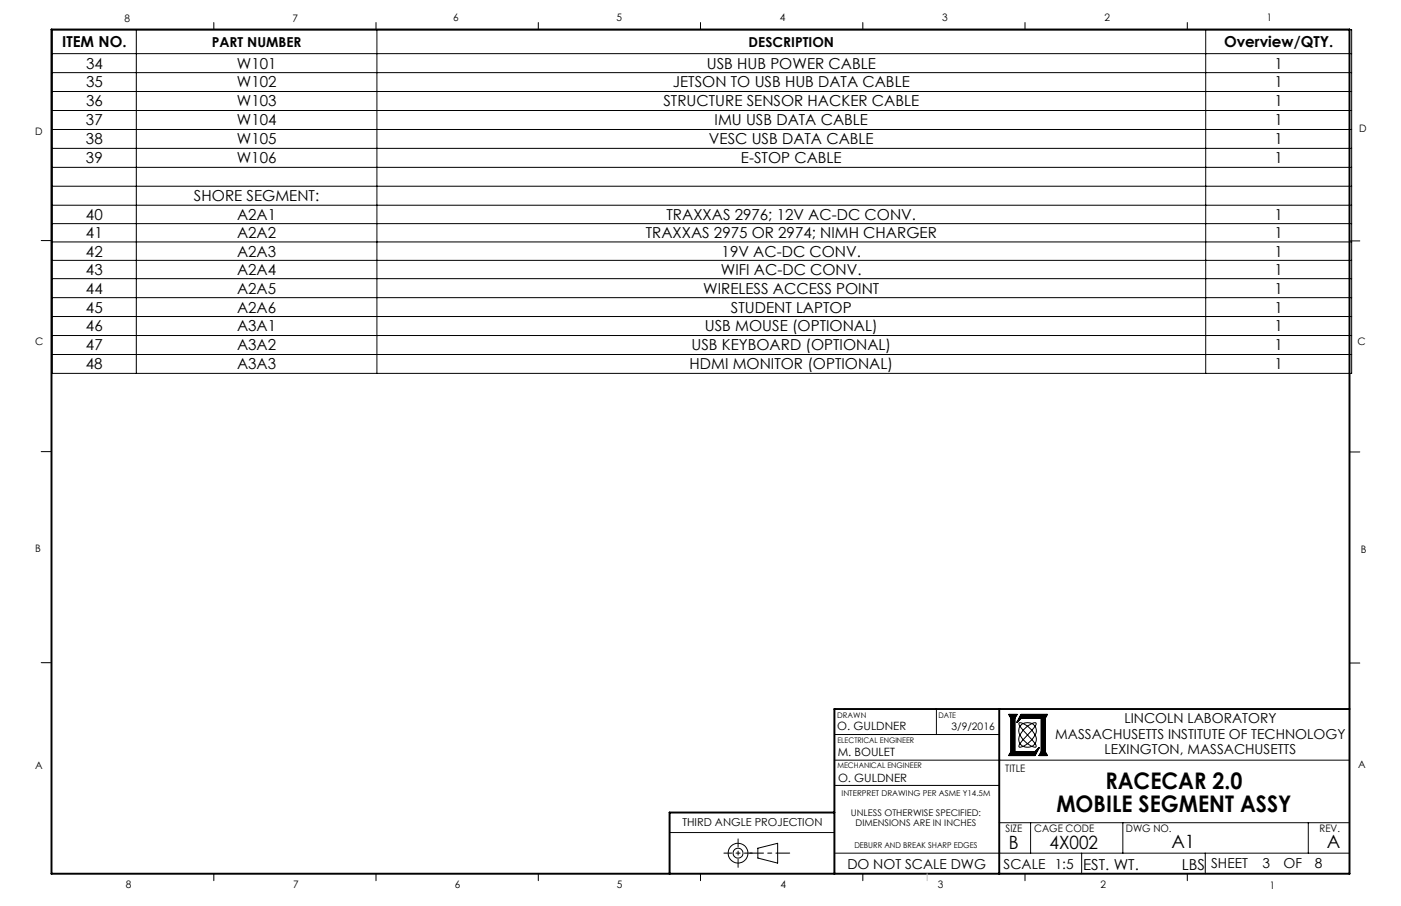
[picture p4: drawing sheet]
<svg xmlns="http://www.w3.org/2000/svg" width="432mm" height="279mm" viewBox="0 0 432 279" stroke-linecap="round" stroke-linejoin="round" font-family="sans-serif">
<g fill="none" stroke="#000" stroke-width=".31">
<path d="M16.1 9.2h400.5v105.9h-400.5zM16.1 16.5h400.5M42 9.2v105.9M65.9 6.9v2.2M115.9 6.9v2.2M116.2 9.2v105.9M165.9 6.9v2.2M215.9 6.9v2.2M265.9 6.9v2.2M315.9 6.9v2.2M365.9 6.9v2.2M371.6 9.2v105.9"/>
<path d="M16.1 22.4h400.5M16.1 28.2h400.5M16.1 34.1h400.5M16.1 39.9h400.5M16.1 45.8h400.5M16.1 51.6h400.5M16.1 57.4h400.5M12.7 74.2h3.2M16.1 63.3h400.5M16.1 69h400.5M16.1 74.6h400.5M415.9 74.3h3.2"/>
<path d="M16.1 80.3h400.5M16.1 85.9h400.5M16.1 91.8h400.5M16.1 97.6h400.5M16.1 103.5h400.5M16.1 109.3h400.5M12.7 139.3h3.2M415.9 139.4h3.2M12.7 204.4h3.2M288.6 218.7v7.8M415.9 204.5h3.2M257.2 226.5h50.8"/>
<path d="M257.2 234.4h158.7M311 220.3l.7 1.2v10.3l-.7 1.2M313.4 220.3l-.7 1.2v10.3h6.4l1.2-1.2-1.2 2.4h-8.3l.7-1.2v-10.3l-.7-1.2h2.7l-.7 1.2v10.3M314.4 226.7l-.4 1.3 .4 1.3M314.4 226.7l1.5 2 2.2 1.5M314.4 224l4.6 5.3M314.4 229.3a.59 .59 0 0 0-.4 .6 .59 .59 0 0 0 .4 .5l.9-.2M314.4 229.3l.9 .9M314.4 224l-.4 1.3 .4 1.4M314.8 220.3l-1.3 2.4 1.3-1.2M315.3 230.2l1.1 .2 1.7-.2M315.3 223.1l2.4 1.8 1.3 1.8"/>
<path d="M315.3 223.1l1.4-.3 1.4 .3M315.3 223.1l-.9 .9M315.3 223.1a.74 .74 0 0 0-1.3 .1l.4 .8M318.1 223.1l-2.5 1.8-1.2 1.8M318.1 223.1a.74 .74 0 0 1 1.3 .1l-.4 .8M318.1 223.1l.9 .9M318.9 231.8l1.3-1.2-1.3 2.4M319 229.3l-.9 .9M319 229.3l.1 .1a.58 .58 0 0 1 .2 .9 .58 .58 0 0 1-.9 0l-.3-.1M319 224l-4.6 5.3M319 226.7l-1.6 2-2.1 1.5M319 224l.4 1.1-.4 1.6"/>
<path d="M319 226.7l.4 1.1-.4 1.5M320.9 221.5v10.3l-.7 1.2h2.7l-.7-1.2v-10.3l.7-1.2h-8.3l-1.2 2.4 1.2-1.2h6.4v10.3l-.7 1.2M322.7 220.3l-.6 1.2v10.3l.6 1.2M206.4 256.8h50.8M257.2 242.2h50.8M308 253.7h107.9M317.6 253.7v9.4M346.1 253.7v9.4M403.2 253.7v9.4M65.9 269.5v2.1M115.9 269.5v2.1M165.9 269.5v2.1"/>
<path d="M215.9 269.5v2.1M233.6 261.6l6.1-1.5v6.1l-6.1-1.6zM257.2 263.1h158.7M265.9 269.5v2.1M315.9 269.5v2.1M333.4 263.1v6.4M365.9 269.5v2.1M371.5 263.1v6.4"/>
<circle cx="227.5" cy="263.1" r="1.52"/>
<circle cx="227.5" cy="263.1" r="3.1"/>
</g>
<path d="M227.5 258.7v8.8M231.9 263.1h-8.8" fill="none" stroke="#000" stroke-width=".31" stroke-dasharray="15.2 1.3 1.3 1.3" stroke-dashoffset="12.8"/>
<path d="M231.1 263.1h12.3" fill="none" stroke="#000" stroke-width=".31" stroke-dasharray="15.2 1.3 1.3 1.3" stroke-dashoffset="11"/>
<path d="M15.9 9.1h400v260.4h-400zM308 218.7v50.8M415.9 218.7h-158.7v50.8M257.2 250.6h-50.8v18.9" fill="none" stroke="#000" stroke-width=".6"/>
<path d="M285.8 269.5v2.1" fill="none" stroke="#c0c0c0" stroke-width=".31"/>
<path d="M314.8 220.3l-1.3 2.4 1.3-1.2h6.2v10.3l-.7 1.2h2.6l-.7-1.2v-10.3l.7-1.2zM311 220.3l.7 1.2v10.3l-.7 1.2h8.1l1.2-2.4-1.2 1.2h-6.3v-10.3l.7-1.2z" fill-rule="evenodd" fill="#000"/>
<g font-size="7.1">
<text x="340.7" y="243.5">RACECAR 2.0</text>
<text x="325.6" y="250.5">MOBILE SEGMENT ASSY</text>
</g>
<g font-size="5.6">
<text x="311" y="261.9">B</text>
<text x="323.5" y="261.9">4X002</text>
<text x="361" y="261.5">A1</text>
<text x="408.9" y="261.5">A</text>
</g>
<g font-size="4.7">
<text x="19.2" y="14.6">ITEM NO.</text>
<text x="377.3" y="14.6">Overview/QTY.</text>
<text x="26.5" y="21.1">34</text>
<text x="73" y="21.1">W101</text>
<text x="217.9" y="21.1">USB HUB POWER CABLE</text>
<text x="392.8" y="21.1">1</text>
<text x="26.5" y="27">35</text>
<text x="73" y="27">W102</text>
<text x="207.4" y="27">JETSON TO USB HUB DATA CABLE</text>
<text x="392.8" y="27">1</text>
<text x="26.5" y="32.8">36</text>
<text x="73" y="32.8">W103</text>
<text x="204.5" y="32.8">STRUCTURE SENSOR HACKER CABLE</text>
<text x="392.8" y="32.8">1</text>
<text x="26.5" y="38.7">37</text>
<text x="73" y="38.7">W104</text>
<text x="220.3" y="38.7">IMU USB DATA CABLE</text>
<text x="392.8" y="38.7">1</text>
<text x="26.5" y="44.5">38</text>
<text x="73" y="44.5">W105</text>
<text x="218.5" y="44.5">VESC USB DATA CABLE</text>
<text x="392.8" y="44.5">1</text>
<text x="26.5" y="50.3">39</text>
<text x="73" y="50.3">W106</text>
<text x="228.4" y="50.3">E-STOP CABLE</text>
<text x="392.8" y="50.3">1</text>
<text x="59.8" y="62">SHORE SEGMENT:</text>
<text x="26.5" y="67.8">40</text>
<text x="73.1" y="67.8">A2A1</text>
<text x="205.4" y="67.8">TRAXXAS 2976; 12V AC-DC CONV.</text>
<text x="392.8" y="67.8">1</text>
<text x="26.5" y="73.5">41</text>
<text x="73.1" y="73.5">A2A2</text>
<text x="199" y="73.5">TRAXXAS 2975 OR 2974; NIMH CHARGER</text>
<text x="392.8" y="73.5">1</text>
<text x="26.5" y="79.1">42</text>
<text x="73.1" y="79.1">A2A3</text>
<text x="222.4" y="79.1">19V AC-DC CONV.</text>
<text x="392.8" y="79.1">1</text>
<text x="26.5" y="84.8">43</text>
<text x="73.1" y="84.8">A2A4</text>
<text x="222.2" y="84.8">WIFI AC-DC CONV.</text>
<text x="392.8" y="84.8">1</text>
<text x="26.5" y="90.5">44</text>
<text x="73.1" y="90.5">A2A5</text>
<text x="216.8" y="90.5">WIRELESS ACCESS POINT</text>
<text x="392.8" y="90.5">1</text>
<text x="26.5" y="96.4">45</text>
<text x="73.1" y="96.4">A2A6</text>
<text x="225.3" y="96.4">STUDENT LAPTOP</text>
<text x="392.8" y="96.4">1</text>
<text x="26.5" y="102.2">46</text>
<text x="73.1" y="102.2">A3A1</text>
<text x="217.2" y="102.2">USB MOUSE (OPTIONAL)</text>
<text x="392.8" y="102.2">1</text>
<text x="26.5" y="113.9">48</text>
<text x="26.5" y="108.1">47</text>
<text x="73.1" y="113.9">A3A3</text>
<text x="73.1" y="108.1">A3A2</text>
<text x="212.5" y="113.9">HDMI MONITOR (OPTIONAL)</text>
<text x="213.1" y="108.1">USB KEYBOARD (OPTIONAL)</text>
<text x="392.8" y="113.9">1</text>
<text x="392.8" y="108.1">1</text>
<text x="333.8" y="268.1">EST. WT.</text>
<text x="364.2" y="268.1">LBS</text>
</g>
<g font-size="4.2">
<text x="65.3" y="14.4">PART NUMBER</text>
<text x="230.7" y="14.4">DESCRIPTION</text>
<text x="325.3" y="227.9">MASSACHUSETTS INSTITUTE OF TECHNOLOGY</text>
<text x="346.6" y="223.1">LINCOLN LABORATORY</text>
<text x="340.4" y="232.6">LEXINGTON, MASSACHUSETTS</text>
<text x="261.2" y="267.9">DO NOT SCALE DWG</text>
<text x="309.3" y="267.9">SCALE 1:5</text>
<text x="373.3" y="267.8">SHEET</text>
<text x="389.1" y="267.8">3</text>
<text x="395.6" y="267.6">OF</text>
<text x="405.3" y="267.6">8</text>
</g>
<g font-size="3.5">
<text x="258" y="225.1">O. GULDNER</text>
<text x="258.2" y="233.2">M. BOULET</text>
<text x="258.3" y="241">O. GULDNER</text>
</g>
<text font-size="3.4" x="210.3" y="254.6">THIRD ANGLE PROJECTION</text>
<g font-size="3.2">
<text x="38.3" y="6.7">8</text>
<text x="90.2" y="6.7">7</text>
<text x="139.7" y="6.5">6</text>
<text x="190" y="6.5">5</text>
<text x="240.4" y="6.5">4</text>
<text x="290.4" y="6.5">3</text>
<text x="340.4" y="6.5">2</text>
<text x="390.4" y="6.5">1</text>
<text x="10.9" y="41.6">D</text>
<text x="418.9" y="40.7">D</text>
<text x="10.9" y="106.3">C</text>
<text x="418.4" y="106.4">C</text>
<text x="10.8" y="170.2">B</text>
<text x="419.4" y="170.6">B</text>
<text x="293.3" y="225.1">3/9/2016</text>
<text x="10.8" y="237.2">A</text>
<text x="309.8" y="238.2">TITLE</text>
<text x="418.6" y="236.8">A</text>
<text x="310" y="256.5">SIZE</text>
<text x="318.8" y="256.5">CAGE CODE</text>
<text x="347" y="256.5">DWG NO.</text>
<text x="406.7" y="256.5">REV.</text>
<text x="38.8" y="273.8">8</text>
<text x="90.4" y="273.8">7</text>
<text x="140.2" y="273.8">6</text>
<text x="190.1" y="273.9">5</text>
<text x="240.5" y="273.8">4</text>
<text x="289" y="273.9">3</text>
<text x="339.1" y="273.8">2</text>
<text x="391.4" y="274.1">1</text>
</g>
<g font-size="2.8">
<text x="262.2" y="251.8">UNLESS OTHERWISE SPECIFIED:</text>
<text x="263.7" y="254.6">DIMENSIONS ARE IN INCHES</text>
</g>
<g font-size="2.5">
<text x="259.4" y="245.4">INTERPRET DRAWING PER ASME Y14.5M</text>
<text x="263.3" y="261.5">DEBURR AND BREAK SHARP EDGES</text>
</g>
<g font-size="2.4">
<text x="258" y="221.3">DRAWN</text>
<text x="289.2" y="221.3">DATE</text>
<text x="258.1" y="229.1">ELECTRICAL ENGINEER</text>
<text x="258.1" y="237">MECHANICAL ENGINEER</text>
</g>
</svg>
